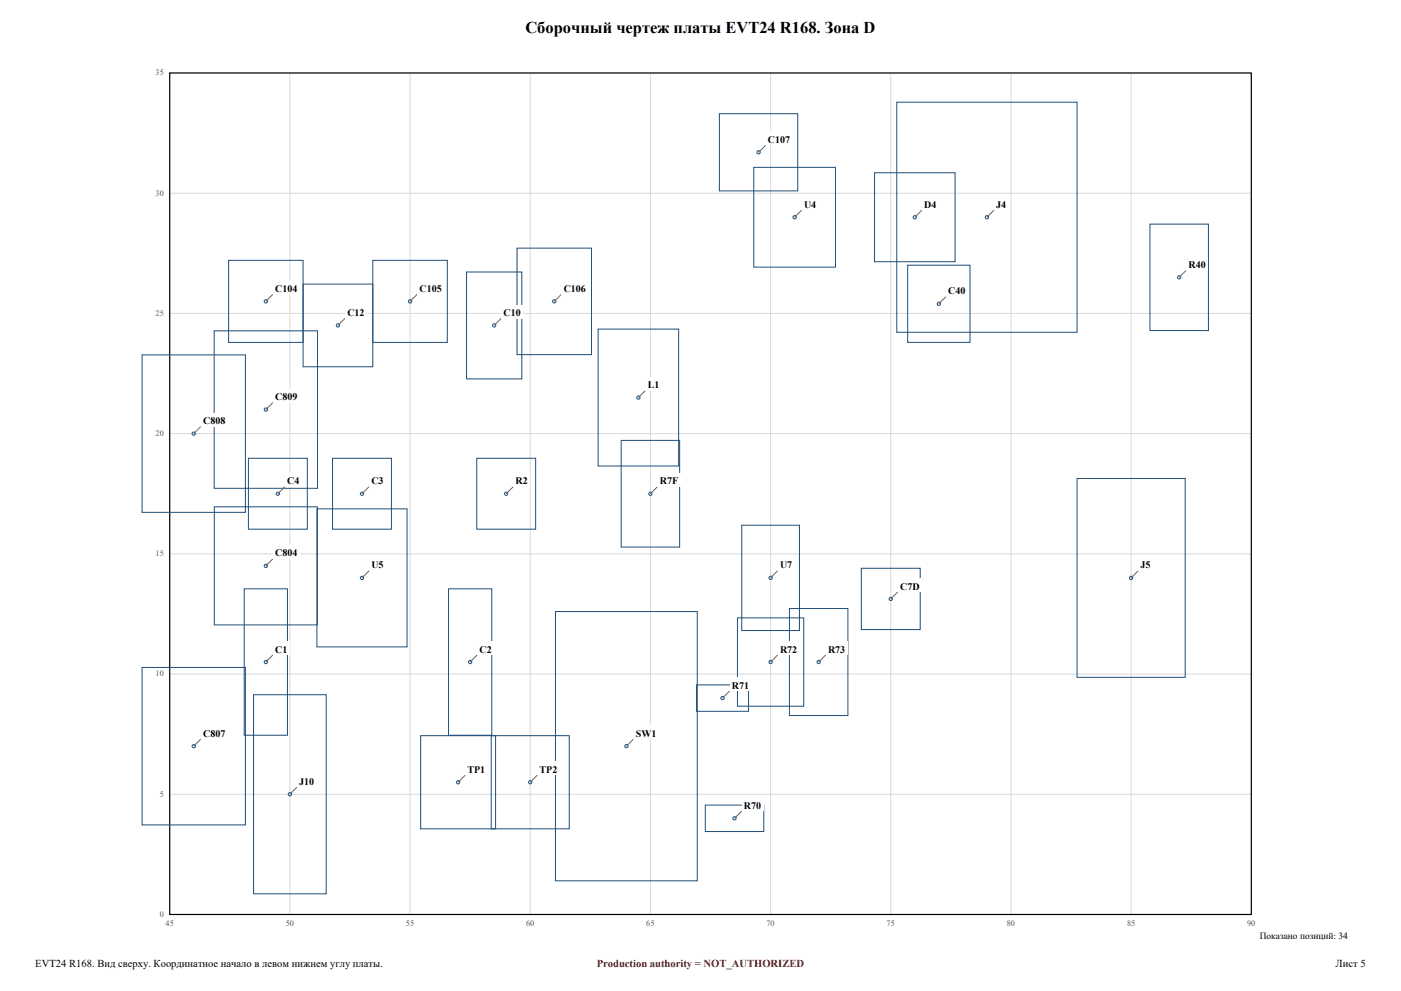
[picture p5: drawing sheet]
<svg xmlns="http://www.w3.org/2000/svg" width="420mm" height="297mm" viewBox="0 0 420 297" stroke-linecap="round" stroke-linejoin="round" font-family="sans-serif">
<g fill="none" stroke="#d9d9d9" stroke-width=".3">
<path d="M50.9 21.9h324.2v252.2h-324.2zM86.9 21.9v252.2M122.9 21.9v252.2M159 21.9v252.2M195 21.9v252.2M231 21.9v252.2M267 21.9v252.2M303.1 21.9v252.2M339.1 21.9v252.2M50.9 57.9h324.2M50.9 93.9h324.2M50.9 130h324.2"/>
<path d="M50.9 166h324.2M50.9 202h324.2M50.9 238h324.2"/>
</g>
<path d="M50.9 21.9h324.2v252.2h-324.2z" fill="none" stroke="#000" stroke-width=".35"/>
<g fill="none" stroke="#1f4e78" stroke-width=".3">
<path d="M215.7 34.1h23.5v23.1h-23.5zM268.8 30.6h54.1v69h-54.1zM226 50.2h24.5v29.9h-24.5zM262.2 51.8h24.1v26.6h-24.1zM68.5 78h22.4v24.6h-22.4zM111.8 78h22.3v24.6h-22.3zM155 74.4h22.3v31.9h-22.3zM272.1 79.5h18.7v23.1h-18.7zM344.7 67.2h17.6v31.9h-17.6zM64.2 99.2h31v47.1h-31zM90.9 85.1h20.9v24.8h-20.9zM139.9 81.5h16.5v32.1h-16.5z"/>
<path d="M179.3 98.6h24.2v41.1h-24.2zM42.6 106.4h31v47.2h-31zM74.5 137.3h17.6v21.3h-17.6zM99.7 137.3h17.6v21.3h-17.6zM142.9 137.3h17.7v21.3h-17.7zM186.2 132h17.5v32h-17.5zM64.2 151.9h30.9v35.4h-30.9zM95 152.5h27v41.4h-27zM222.4 157.4h17.3v31.6h-17.3zM322.9 143.4h32.4v59.6h-32.4zM73.2 176.5h13v43.8h-13zM134.5 176.5h12.9v43.8h-12.9z"/>
<path d="M258.2 170.3h17.7v18.4h-17.7zM166.5 183.3h42.5v80.7h-42.5zM221.1 185.2h19.8v26.4h-19.8zM236.7 182.4h17.5v32h-17.5zM42.6 200h31v47.2h-31zM76 208.2h21.8v59.7h-21.8zM208.8 205.3h15.6v7.9h-15.6zM126.1 220.5h22.5v27.9h-22.5zM147.3 220.5h23.4v27.9h-23.4zM211.4 241.3h17.6v7.9h-17.6z"/>
<circle cx="227.4" cy="45.7" r=".49"/>
<circle cx="238.2" cy="65.1" r=".49"/>
<circle cx="274.2" cy="65.1" r=".49"/>
<circle cx="295.9" cy="65.1" r=".49"/>
<circle cx="79.7" cy="90.3" r=".49"/>
<circle cx="101.3" cy="97.5" r=".49"/>
<circle cx="122.9" cy="90.3" r=".49"/>
<circle cx="148.1" cy="97.5" r=".49"/>
<circle cx="166.2" cy="90.3" r=".49"/>
<circle cx="281.5" cy="91" r=".49"/>
<circle cx="353.5" cy="83.1" r=".49"/>
<circle cx="191.4" cy="119.1" r=".49"/>
<circle cx="58.1" cy="130" r=".49"/>
<circle cx="79.7" cy="122.8" r=".49"/>
<circle cx="83.3" cy="148" r=".49"/>
<circle cx="108.5" cy="148" r=".49"/>
<circle cx="151.8" cy="148" r=".49"/>
<circle cx="195" cy="148" r=".49"/>
<circle cx="79.7" cy="169.6" r=".49"/>
<circle cx="108.5" cy="173.2" r=".49"/>
<circle cx="231" cy="173.2" r=".49"/>
<circle cx="267" cy="179.5" r=".49"/>
<circle cx="339.1" cy="173.2" r=".49"/>
<circle cx="79.7" cy="198.4" r=".49"/>
<circle cx="140.9" cy="198.4" r=".49"/>
<circle cx="231" cy="198.4" r=".49"/>
<circle cx="245.4" cy="198.4" r=".49"/>
<circle cx="216.6" cy="209.2" r=".49"/>
<circle cx="58.1" cy="223.6" r=".49"/>
<circle cx="86.9" cy="238" r=".49"/>
<circle cx="137.3" cy="234.4" r=".49"/>
<circle cx="159" cy="234.4" r=".49"/>
<circle cx="187.8" cy="223.6" r=".49"/>
<circle cx="220.2" cy="245.2" r=".49"/>
</g>
<path d="M222.3 243.1l-2.1 2.1" fill="none" stroke="#666" stroke-width=".3"/>
<path d="M222.3 239.1h6.6v4h-6.6z" fill-rule="evenodd" fill="#fff"/>
<path d="M89 235.9l-2.1 2.1" fill="none" stroke="#666" stroke-width=".3"/>
<path d="M89 231.9h5.9v4h-5.9z" fill-rule="evenodd" fill="#fff"/>
<path d="M139.5 232.3l-2.2 2.1" fill="none" stroke="#666" stroke-width=".3"/>
<path d="M139.5 228.3h6.7v4h-6.7z" fill-rule="evenodd" fill="#fff"/>
<path d="M161.1 232.3l-2.1 2.1" fill="none" stroke="#666" stroke-width=".3"/>
<path d="M161.1 228.3h6.7v4h-6.7z" fill-rule="evenodd" fill="#fff"/>
<path d="M60.2 221.5l-2.1 2.1" fill="none" stroke="#666" stroke-width=".3"/>
<path d="M60.2 217.5h8.1v4h-8.1z" fill-rule="evenodd" fill="#fff"/>
<path d="M189.9 221.5l-2.1 2.1" fill="none" stroke="#666" stroke-width=".3"/>
<path d="M189.9 217.5h7.6v4h-7.6z" fill-rule="evenodd" fill="#fff"/>
<path d="M218.7 207.1l-2.1 2.1" fill="none" stroke="#666" stroke-width=".3"/>
<path d="M218.7 203h6.6v4.1h-6.6z" fill-rule="evenodd" fill="#fff"/>
<path d="M81.8 196.3l-2.1 2.1" fill="none" stroke="#666" stroke-width=".3"/>
<path d="M81.8 192.2h5.1v4.1h-5.1z" fill-rule="evenodd" fill="#fff"/>
<path d="M143.1 196.3l-2.2 2.1" fill="none" stroke="#666" stroke-width=".3"/>
<path d="M143.1 192.2h5v4.1h-5z" fill-rule="evenodd" fill="#fff"/>
<path d="M233.1 196.3l-2.1 2.1" fill="none" stroke="#666" stroke-width=".3"/>
<path d="M233.1 192.2h6.6v4.1h-6.6z" fill-rule="evenodd" fill="#fff"/>
<path d="M247.5 196.3l-2.1 2.1" fill="none" stroke="#666" stroke-width=".3"/>
<path d="M247.5 192.2h6.6v4.1h-6.6z" fill-rule="evenodd" fill="#fff"/>
<path d="M269.2 177.4l-2.2 2.1" fill="none" stroke="#666" stroke-width=".3"/>
<path d="M269.2 173.3h7.2v4.1h-7.2z" fill-rule="evenodd" fill="#fff"/>
<path d="M110.6 171.1l-2.1 2.1" fill="none" stroke="#666" stroke-width=".3"/>
<path d="M110.6 167h5.1v4.1h-5.1z" fill-rule="evenodd" fill="#fff"/>
<path d="M233.1 171.1l-2.1 2.1" fill="none" stroke="#666" stroke-width=".3"/>
<path d="M233.1 167h5.1v4.1h-5.1z" fill-rule="evenodd" fill="#fff"/>
<path d="M341.2 171.1l-2.1 2.1" fill="none" stroke="#666" stroke-width=".3"/>
<path d="M341.2 167h4.4v4.1h-4.4z" fill-rule="evenodd" fill="#fff"/>
<path d="M81.8 167.5l-2.1 2.1" fill="none" stroke="#666" stroke-width=".3"/>
<path d="M81.8 163.4h8.1v4.1h-8.1z" fill-rule="evenodd" fill="#fff"/>
<path d="M85.4 145.9l-2.1 2.1" fill="none" stroke="#666" stroke-width=".3"/>
<path d="M85.4 141.8h5.1v4.1h-5.1z" fill-rule="evenodd" fill="#fff"/>
<path d="M110.6 145.9l-2.1 2.1" fill="none" stroke="#666" stroke-width=".3"/>
<path d="M110.6 141.8h5.1v4.1h-5.1z" fill-rule="evenodd" fill="#fff"/>
<path d="M153.9 145.9l-2.1 2.1" fill="none" stroke="#666" stroke-width=".3"/>
<path d="M153.9 141.8h5v4.1h-5z" fill-rule="evenodd" fill="#fff"/>
<path d="M197.1 145.9l-2.1 2.1" fill="none" stroke="#666" stroke-width=".3"/>
<path d="M197.1 141.8h6.9v4.1h-6.9z" fill-rule="evenodd" fill="#fff"/>
<path d="M60.2 127.8l-2.1 2.2" fill="none" stroke="#666" stroke-width=".3"/>
<path d="M60.2 123.8h8.1v4h-8.1z" fill-rule="evenodd" fill="#fff"/>
<path d="M81.8 120.6l-2.1 2.2" fill="none" stroke="#666" stroke-width=".3"/>
<path d="M81.8 116.6h8.1v4h-8.1z" fill-rule="evenodd" fill="#fff"/>
<path d="M193.5 117l-2.1 2.1" fill="none" stroke="#666" stroke-width=".3"/>
<path d="M193.5 113h4.9v4h-4.9z" fill-rule="evenodd" fill="#fff"/>
<path d="M103.4 95.4l-2.1 2.1" fill="none" stroke="#666" stroke-width=".3"/>
<path d="M103.4 91.4h6.6v4h-6.6z" fill-rule="evenodd" fill="#fff"/>
<path d="M150.3 95.4l-2.2 2.1" fill="none" stroke="#666" stroke-width=".3"/>
<path d="M150.3 91.4h6.5v4h-6.5z" fill-rule="evenodd" fill="#fff"/>
<path d="M283.6 88.9l-2.1 2.1" fill="none" stroke="#666" stroke-width=".3"/>
<path d="M283.6 84.9h6.5v4h-6.5z" fill-rule="evenodd" fill="#fff"/>
<path d="M81.8 88.2l-2.1 2.1" fill="none" stroke="#666" stroke-width=".3"/>
<path d="M81.8 84.2h8.1v4h-8.1z" fill-rule="evenodd" fill="#fff"/>
<path d="M125 88.2l-2.1 2.1" fill="none" stroke="#666" stroke-width=".3"/>
<path d="M125 84.2h8.1v4h-8.1z" fill-rule="evenodd" fill="#fff"/>
<path d="M168.3 88.2l-2.1 2.1" fill="none" stroke="#666" stroke-width=".3"/>
<path d="M168.3 84.2h8.1v4h-8.1z" fill-rule="evenodd" fill="#fff"/>
<path d="M355.6 81l-2.1 2.1" fill="none" stroke="#666" stroke-width=".3"/>
<path d="M355.6 76.9h6.6v4.1h-6.6z" fill-rule="evenodd" fill="#fff"/>
<path d="M240.3 63l-2.1 2.1" fill="none" stroke="#666" stroke-width=".3"/>
<path d="M240.3 58.9h5.1v4.1h-5.1z" fill-rule="evenodd" fill="#fff"/>
<path d="M276.4 63l-2.2 2.1" fill="none" stroke="#666" stroke-width=".3"/>
<path d="M276.4 58.9h5v4.1h-5z" fill-rule="evenodd" fill="#fff"/>
<path d="M298 63l-2.1 2.1" fill="none" stroke="#666" stroke-width=".3"/>
<path d="M298 58.9h4.4v4.1h-4.4z" fill-rule="evenodd" fill="#fff"/>
<path d="M229.5 43.5l-2.1 2.2" fill="none" stroke="#666" stroke-width=".3"/>
<path d="M229.5 39.5h8.1v4h-8.1z" fill-rule="evenodd" fill="#fff"/>
<text font-size="4.9" x="157.5" y="9.9">Сборочный чертеж платы EVT24 R168. Зона D</text>
<g font-size="3.2">
<text x="10.6" y="289.9">EVT24 R168. Вид сверху. Координатное начало в левом нижнем углу платы.</text>
<text x="400.4" y="289.9">Лист 5</text>
</g>
<text font-size="3.2" fill="#9c0006" x="178.9" y="289.9">Production authority = NOT_AUTHORIZED</text>
<g font-size="3">
<text x="230.2" y="42.8">C107</text>
<text x="241" y="62.3">U4</text>
<text x="277.1" y="62.3">D4</text>
<text x="298.7" y="62.3">J4</text>
<text x="356.3" y="80.3">R40</text>
<text x="82.5" y="87.5">C104</text>
<text x="125.8" y="87.5">C105</text>
<text x="169" y="87.5">C106</text>
<text x="284.3" y="88.2">C40</text>
<text x="104.1" y="94.7">C12</text>
<text x="151" y="94.7">C10</text>
<text x="82.5" y="119.9">C809</text>
<text x="194.2" y="116.3">L1</text>
<text x="60.9" y="127.1">C808</text>
<text x="86.1" y="145.1">C4</text>
<text x="111.3" y="145.1">C3</text>
<text x="154.6" y="145.1">R2</text>
<text x="197.8" y="145.1">R7F</text>
<text x="82.5" y="166.8">C804</text>
<text x="111.3" y="170.4">U5</text>
<text x="233.8" y="170.4">U7</text>
<text x="341.9" y="170.4">J5</text>
<text x="269.9" y="176.7">C7D</text>
<text x="82.5" y="195.6">C1</text>
<text x="143.8" y="195.6">C2</text>
<text x="233.8" y="195.6">R72</text>
<text x="248.2" y="195.6">R73</text>
<text x="219.4" y="206.4">R71</text>
<text x="60.9" y="220.8">C807</text>
<text x="190.6" y="220.8">SW1</text>
<text x="140.2" y="231.6">TP1</text>
<text x="161.8" y="231.6">TP2</text>
<text x="89.7" y="235.2">J10</text>
<text x="223" y="242.4">R70</text>
</g>
<text font-size="2.8" x="377.7" y="281.5">Показано позиций: 34</text>
<g font-size="2.5" fill="#555">
<text x="46.6" y="22.6">35</text>
<text x="46.6" y="58.6">30</text>
<text x="46.6" y="94.6">25</text>
<text x="46.6" y="130.7">20</text>
<text x="46.6" y="166.7">15</text>
<text x="46.6" y="202.7">10</text>
<text x="47.9" y="238.7">5</text>
<text x="47.9" y="274.8">0</text>
<text x="49.6" y="277.6">45</text>
<text x="85.7" y="277.6">50</text>
<text x="121.7" y="277.6">55</text>
<text x="157.7" y="277.6">60</text>
<text x="193.7" y="277.6">65</text>
<text x="229.8" y="277.6">70</text>
<text x="265.8" y="277.6">75</text>
<text x="301.8" y="277.6">80</text>
<text x="337.9" y="277.6">85</text>
<text x="373.9" y="277.6">90</text>
</g>
</svg>
